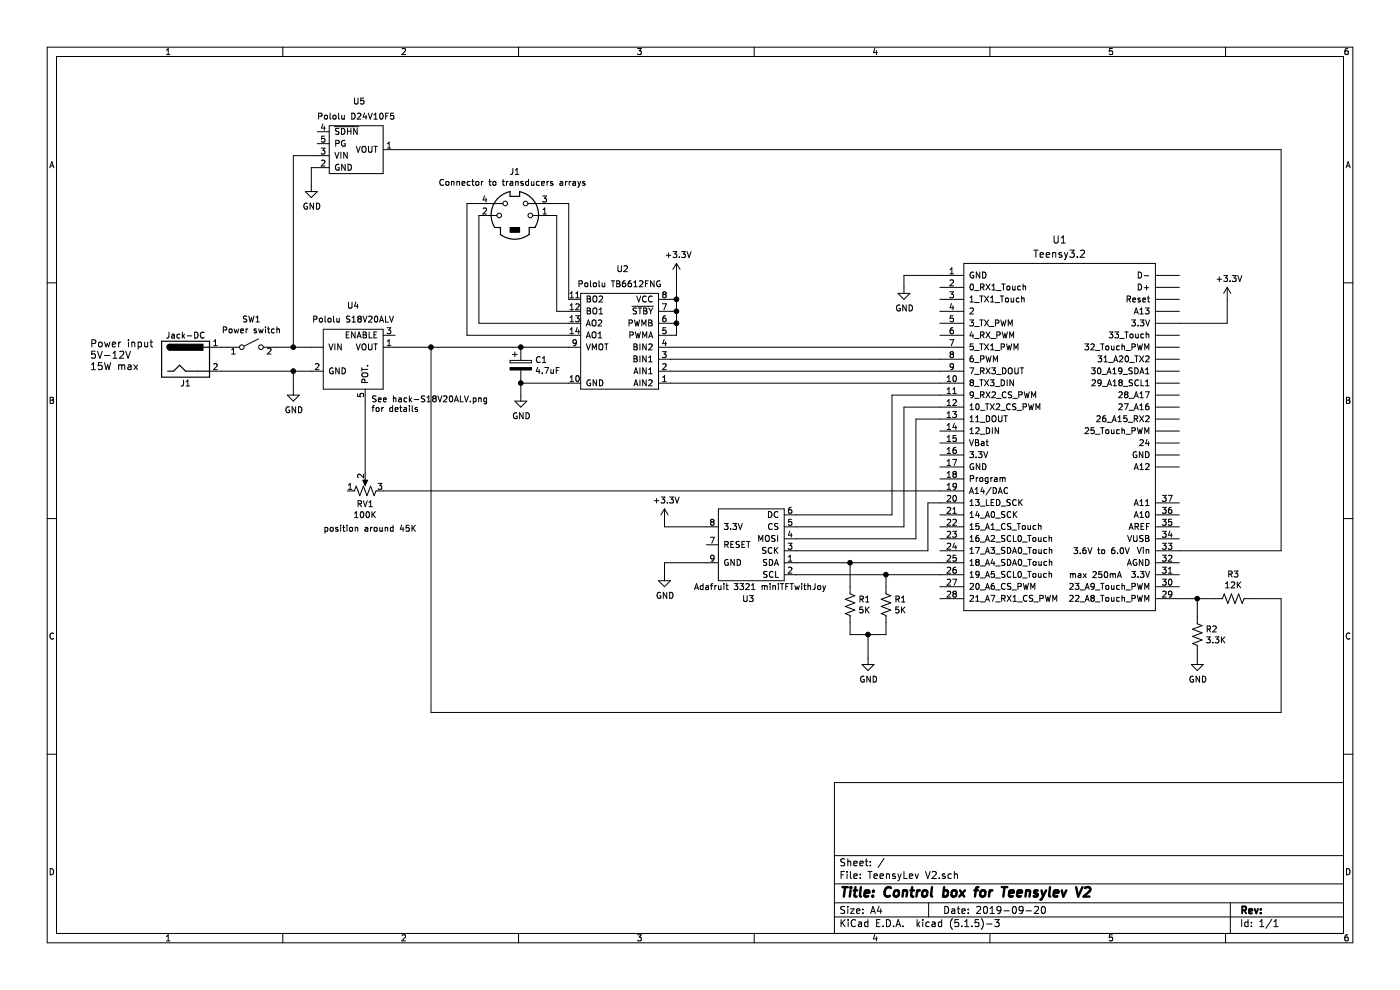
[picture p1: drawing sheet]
EESchema Schematic File Version 4
EELAYER 30 0
EELAYER END
$Descr A4 11693 8268
encoding utf-8
Sheet 1 1
Title "Control box for Teensylev V2"
Date "2019-09-20"
Rev ""
Comp ""
Comment1 ""
Comment2 ""
Comment3 ""
Comment4 ""
$EndDescr
$Comp
L teensy:Teensy3.2 U1
U 1 1
P 8850 3650
F 0 "U1" H 8850 5300 60  0000 C CNN
F 1 "Teensy3.2" H 8850 5181 60  0000 C CNN
F 2 "" H 8850 2900 60  0000 C CNN
F 3 "" H 8850 2900 60  0000 C CNN
	1    8850 3650
	1    0    0    -1  
$EndComp
$Comp
L TeensyLev:Pololu_D24V10F5 U5
U 1 1
P 3000 1250
F 0 "U5" H 3000 850 50  0000 C CNN
F 1 "Pololu D24V10F5" H 3025 976 50  0000 C CNN
F 2 "" H 3050 850 50  0001 C CNN
F 3 "" H 3050 850 50  0001 C CNN
	1    3000 1250
	-1   0    0    1   
$EndComp
$Comp
L TeensyLev:Pololu_TB6612FNG U2
U 1 1
P 5150 2850
F 0 "U2" H 5100 2250 50  0000 C CNN
F 1 "Pololu TB6612FNG" H 5125 2376 50  0000 C CNN
F 2 "" H 5000 2900 50  0001 C CNN
F 3 "" H 5000 2900 50  0001 C CNN
	1    5150 2850
	-1   0    0    1   
$EndComp
$Comp
L power:+3.3V #PWR?
U 1 1
P 5650 2300
F 0 "#PWR?" H 5650 2150 50  0001 C CNN
F 1 "+3.3V" H 5665 2473 50  0000 C CNN
F 2 "" H 5650 2300 50  0001 C CNN
F 3 "" H 5650 2300 50  0001 C CNN
	1    5650 2300
	1    0    0    -1  
$EndComp
Wire Wire Line
	5650 2300 5650 2500
Wire Wire Line
	5650 2500 5600 2500
Wire Wire Line
	5600 2600 5650 2600
Wire Wire Line
	5650 2600 5650 2500
Connection ~ 5650 2500
Wire Wire Line
	5600 2700 5650 2700
Wire Wire Line
	5650 2700 5650 2600
Connection ~ 5650 2600
Wire Wire Line
	5600 2800 5650 2800
Wire Wire Line
	5650 2800 5650 2700
Connection ~ 5650 2700
$Comp
L Device:CP C1
U 1 1
P 4350 3050
F 0 "C1" H 4468 3096 50  0000 L CNN
F 1 "4.7uF" H 4468 3005 50  0000 L CNN
F 2 "" H 4388 2900 50  0001 C CNN
F 3 "~" H 4350 3050 50  0001 C CNN
	1    4350 3050
	1    0    0    -1  
$EndComp
$Comp
L Connector:Mini-DIN-4 J1
U 1 1
P 4300 1800
F 0 "J1" H 4300 2167 50  0000 C CNN
F 1 "Connector to transducers arrays " H 4300 2076 50  0000 C CNN
F 2 "" H 4300 1800 50  0001 C CNN
F 3 "http://service.powerdynamics.com/ec/Catalog17/Section%2011.pdf" H 4300 1800 50  0001 C CNN
	1    4300 1800
	1    0    0    -1  
$EndComp
$Comp
L TeensyLev:Pololu_S18V20ALV U4
U 1 1
P 3050 3050
F 0 "U4" H 2950 3550 50  0000 C CNN
F 1 "Pololu S18V20ALV" H 2950 3434 50  0000 C CNN
F 2 "" H 3050 3050 50  0001 C CNN
F 3 "" H 3050 3050 50  0001 C CNN
	1    3050 3050
	1    0    0    -1  
$EndComp
$Comp
L Device:R_POT_US RV1
U 1 1
P 3050 4100
F 0 "RV1" V 2937 4100 50  0000 C CNN
F 1 "100K" V 2846 4100 50  0000 C CNN
F 2 "" H 3050 4100 50  0001 C CNN
F 3 "~" H 3050 4100 50  0001 C CNN
	1    3050 4100
	0    -1   -1   0   
$EndComp
Wire Wire Line
	7850 4100 3200 4100
Wire Wire Line
	3050 3950 3050 3350
$Comp
L power:GND #PWR?
U 1 1
P 4350 3300
F 0 "#PWR?" H 4350 3050 50  0001 C CNN
F 1 "GND" H 4355 3127 50  0000 C CNN
F 2 "" H 4350 3300 50  0001 C CNN
F 3 "" H 4350 3300 50  0001 C CNN
	1    4350 3300
	1    0    0    -1  
$EndComp
$Comp
L power:GND #PWR?
U 1 1
P 7550 2400
F 0 "#PWR?" H 7550 2150 50  0001 C CNN
F 1 "GND" H 7555 2227 50  0000 C CNN
F 2 "" H 7550 2400 50  0001 C CNN
F 3 "" H 7550 2400 50  0001 C CNN
	1    7550 2400
	1    0    0    -1  
$EndComp
Wire Wire Line
	4600 1700 4750 1700
Wire Wire Line
	4750 1700 4750 2500
Wire Wire Line
	4750 2600 4650 2600
Wire Wire Line
	4650 2600 4650 1800
Wire Wire Line
	4650 1800 4600 1800
Wire Wire Line
	4750 2700 4000 2700
Wire Wire Line
	4000 2700 4000 1800
Wire Wire Line
	4000 1700 3900 1700
Wire Wire Line
	3900 1700 3900 2800
Wire Wire Line
	3900 2800 4750 2800
Wire Wire Line
	4750 2900 4350 2900
Wire Wire Line
	4350 3200 4750 3200
Wire Wire Line
	4350 3200 4350 3300
Connection ~ 4350 3200
$Comp
L Connector:Jack-DC J1
U 1 1
P 1550 3000
F 0 "J1" H 1550 2800 50  0000 C CNN
F 1 "Jack-DC" H 1550 3200 50  0000 C CNN
F 2 "" H 1600 2960 50  0001 C CNN
F 3 "~" H 1600 2960 50  0001 C CNN
	1    1550 3000
	1    0    0    -1  
$EndComp
Wire Wire Line
	4350 2900 3600 2900
Connection ~ 4350 2900
$Comp
L Switch:SW_SPST SW1
U 1 1
P 2100 2900
F 0 "SW1" H 2100 3135 50  0000 C CNN
F 1 "Power switch" H 2100 3044 50  0000 C CNN
F 2 "" H 2100 2900 50  0001 C CNN
F 3 "~" H 2100 2900 50  0001 C CNN
	1    2100 2900
	1    0    0    -1  
$EndComp
Wire Wire Line
	1850 2900 1900 2900
Wire Wire Line
	2600 3100 2450 3100
$Comp
L power:GND #PWR?
U 1 1
P 2450 3250
F 0 "#PWR?" H 2450 3000 50  0001 C CNN
F 1 "GND" H 2455 3077 50  0000 C CNN
F 2 "" H 2450 3250 50  0001 C CNN
F 3 "" H 2450 3250 50  0001 C CNN
	1    2450 3250
	1    0    0    -1  
$EndComp
Wire Wire Line
	2450 3250 2450 3100
Connection ~ 2450 3100
Wire Wire Line
	2450 3100 1850 3100
Wire Wire Line
	2300 2900 2450 2900
Wire Wire Line
	5600 2900 7850 2900
Wire Wire Line
	5600 3000 7850 3000
Wire Wire Line
	7850 3100 5600 3100
Wire Wire Line
	5600 3200 7850 3200
$Comp
L Device:R_US R1
U 1 1
P 7400 5050
F 0 "R1" H 7468 5096 50  0000 L CNN
F 1 "5K" H 7468 5005 50  0000 L CNN
F 2 "" V 7440 5040 50  0001 C CNN
F 3 "~" H 7400 5050 50  0001 C CNN
	1    7400 5050
	1    0    0    -1  
$EndComp
$Comp
L Device:R_US R1
U 1 1
P 7100 5050
F 0 "R1" H 7168 5096 50  0000 L CNN
F 1 "5K" H 7168 5005 50  0000 L CNN
F 2 "" V 7140 5040 50  0001 C CNN
F 3 "~" H 7100 5050 50  0001 C CNN
	1    7100 5050
	1    0    0    -1  
$EndComp
Wire Wire Line
	7400 4900 7400 4800
Wire Wire Line
	7400 4800 7850 4800
Wire Wire Line
	7100 4700 7100 4900
Wire Wire Line
	7100 5200 7100 5300
Wire Wire Line
	7100 5300 7250 5300
Wire Wire Line
	7400 5300 7400 5200
$Comp
L power:GND #PWR?
U 1 1
P 7250 5500
F 0 "#PWR?" H 7250 5250 50  0001 C CNN
F 1 "GND" H 7255 5327 50  0000 C CNN
F 2 "" H 7250 5500 50  0001 C CNN
F 3 "" H 7250 5500 50  0001 C CNN
	1    7250 5500
	1    0    0    -1  
$EndComp
Wire Wire Line
	7250 5300 7250 5500
Connection ~ 7250 5300
Wire Wire Line
	7250 5300 7400 5300
$Comp
L power:GND #PWR?
U 1 1
P 5550 4800
F 0 "#PWR?" H 5550 4550 50  0001 C CNN
F 1 "GND" H 5555 4627 50  0000 C CNN
F 2 "" H 5550 4800 50  0001 C CNN
F 3 "" H 5550 4800 50  0001 C CNN
	1    5550 4800
	1    0    0    -1  
$EndComp
$Comp
L Device:R_US R2
U 1 1
P 10000 5300
F 0 "R2" H 10068 5346 50  0000 L CNN
F 1 "3.3K" H 10068 5255 50  0000 L CNN
F 2 "" V 10040 5290 50  0001 C CNN
F 3 "~" H 10000 5300 50  0001 C CNN
	1    10000 5300
	1    0    0    -1  
$EndComp
$Comp
L Device:R_US R3
U 1 1
P 10300 5000
F 0 "R3" V 10095 5000 50  0000 C CNN
F 1 "12K" V 10186 5000 50  0000 C CNN
F 2 "" V 10340 4990 50  0001 C CNN
F 3 "~" H 10300 5000 50  0001 C CNN
	1    10300 5000
	0    1    1    0   
$EndComp
Wire Wire Line
	9850 5000 10000 5000
Wire Wire Line
	10000 5000 10000 5150
Connection ~ 10000 5000
Wire Wire Line
	10000 5000 10150 5000
Wire Wire Line
	10000 5450 10000 5500
Wire Wire Line
	10450 5000 10700 5000
Connection ~ 3600 2900
Wire Wire Line
	3600 2900 3300 2900
Wire Wire Line
	7850 2300 7550 2300
Wire Wire Line
	7550 2300 7550 2400
$Comp
L power:+3.3V #PWR?
U 1 1
P 5550 4350
F 0 "#PWR?" H 5550 4200 50  0001 C CNN
F 1 "+3.3V" H 5565 4523 50  0000 C CNN
F 2 "" H 5550 4350 50  0001 C CNN
F 3 "" H 5550 4350 50  0001 C CNN
	1    5550 4350
	1    0    0    -1  
$EndComp
$Comp
L TeensyLev:Adafruit_3321_miniTFTwithJoy U3
U 1 1
P 6250 4500
F 0 "U3" H 6250 4000 50  0000 C CNN
F 1 "Adafruit 3321 miniTFTwithJoy" H 6350 4100 50  0000 C CNN
F 2 "" H 6300 4850 50  0001 C CNN
F 3 "" H 6300 4850 50  0001 C CNN
	1    6250 4500
	1    0    0    -1  
$EndComp
Wire Wire Line
	7850 4700 7100 4700
Wire Wire Line
	7100 4700 6650 4700
Connection ~ 7100 4700
Wire Wire Line
	7400 4800 6650 4800
Connection ~ 7400 4800
Wire Wire Line
	7850 4200 7750 4200
Wire Wire Line
	7750 4200 7750 4600
Wire Wire Line
	7750 4600 6650 4600
Wire Wire Line
	7850 3500 7650 3500
Wire Wire Line
	7650 3500 7650 4500
Wire Wire Line
	7650 4500 6650 4500
Wire Wire Line
	7850 3400 7550 3400
Wire Wire Line
	7550 3400 7550 4400
Wire Wire Line
	7550 4400 6650 4400
Wire Wire Line
	7850 3300 7450 3300
Wire Wire Line
	7450 3300 7450 4300
Wire Wire Line
	7450 4300 6650 4300
Wire Wire Line
	3600 2900 3600 5950
Wire Wire Line
	3600 5950 10700 5950
Wire Wire Line
	10700 5950 10700 5000
$Comp
L power:GND #PWR?
U 1 1
P 10000 5500
F 0 "#PWR?" H 10000 5250 50  0001 C CNN
F 1 "GND" H 10005 5327 50  0000 C CNN
F 2 "" H 10000 5500 50  0001 C CNN
F 3 "" H 10000 5500 50  0001 C CNN
	1    10000 5500
	1    0    0    -1  
$EndComp
Wire Wire Line
	5900 4700 5550 4700
Wire Wire Line
	5550 4700 5550 4800
Wire Wire Line
	5900 4400 5550 4400
Wire Wire Line
	5550 4400 5550 4350
$Comp
L power:+3.3V #PWR?
U 1 1
P 10250 2500
F 0 "#PWR?" H 10250 2350 50  0001 C CNN
F 1 "+3.3V" H 10265 2673 50  0000 C CNN
F 2 "" H 10250 2500 50  0001 C CNN
F 3 "" H 10250 2500 50  0001 C CNN
	1    10250 2500
	1    0    0    -1  
$EndComp
Wire Wire Line
	10250 2500 10250 2700
Wire Wire Line
	10250 2700 9850 2700
$Comp
L power:GND #PWR?
U 1 1
P 2600 1550
F 0 "#PWR?" H 2600 1300 50  0001 C CNN
F 1 "GND" H 2605 1377 50  0000 C CNN
F 2 "" H 2600 1550 50  0001 C CNN
F 3 "" H 2600 1550 50  0001 C CNN
	1    2600 1550
	1    0    0    -1  
$EndComp
Wire Wire Line
	2450 2900 2450 1300
Wire Wire Line
	2450 1300 2650 1300
Connection ~ 2450 2900
Wire Wire Line
	2450 2900 2600 2900
Wire Wire Line
	3300 1250 10700 1250
Wire Wire Line
	10700 1250 10700 4600
Wire Wire Line
	10700 4600 9850 4600
Text Notes 750  3100 0    59   ~ 0
Power input\n5V-12V \n15W max
Text Notes 2700 4450 0    50   ~ 0
position around 45K\n
Wire Wire Line
	2650 1400 2600 1400
Wire Wire Line
	2600 1400 2600 1550
Text Notes 3100 3450 0    50   ~ 0
See hack-S18V20ALV.png\nfor details
$EndSCHEMATC
